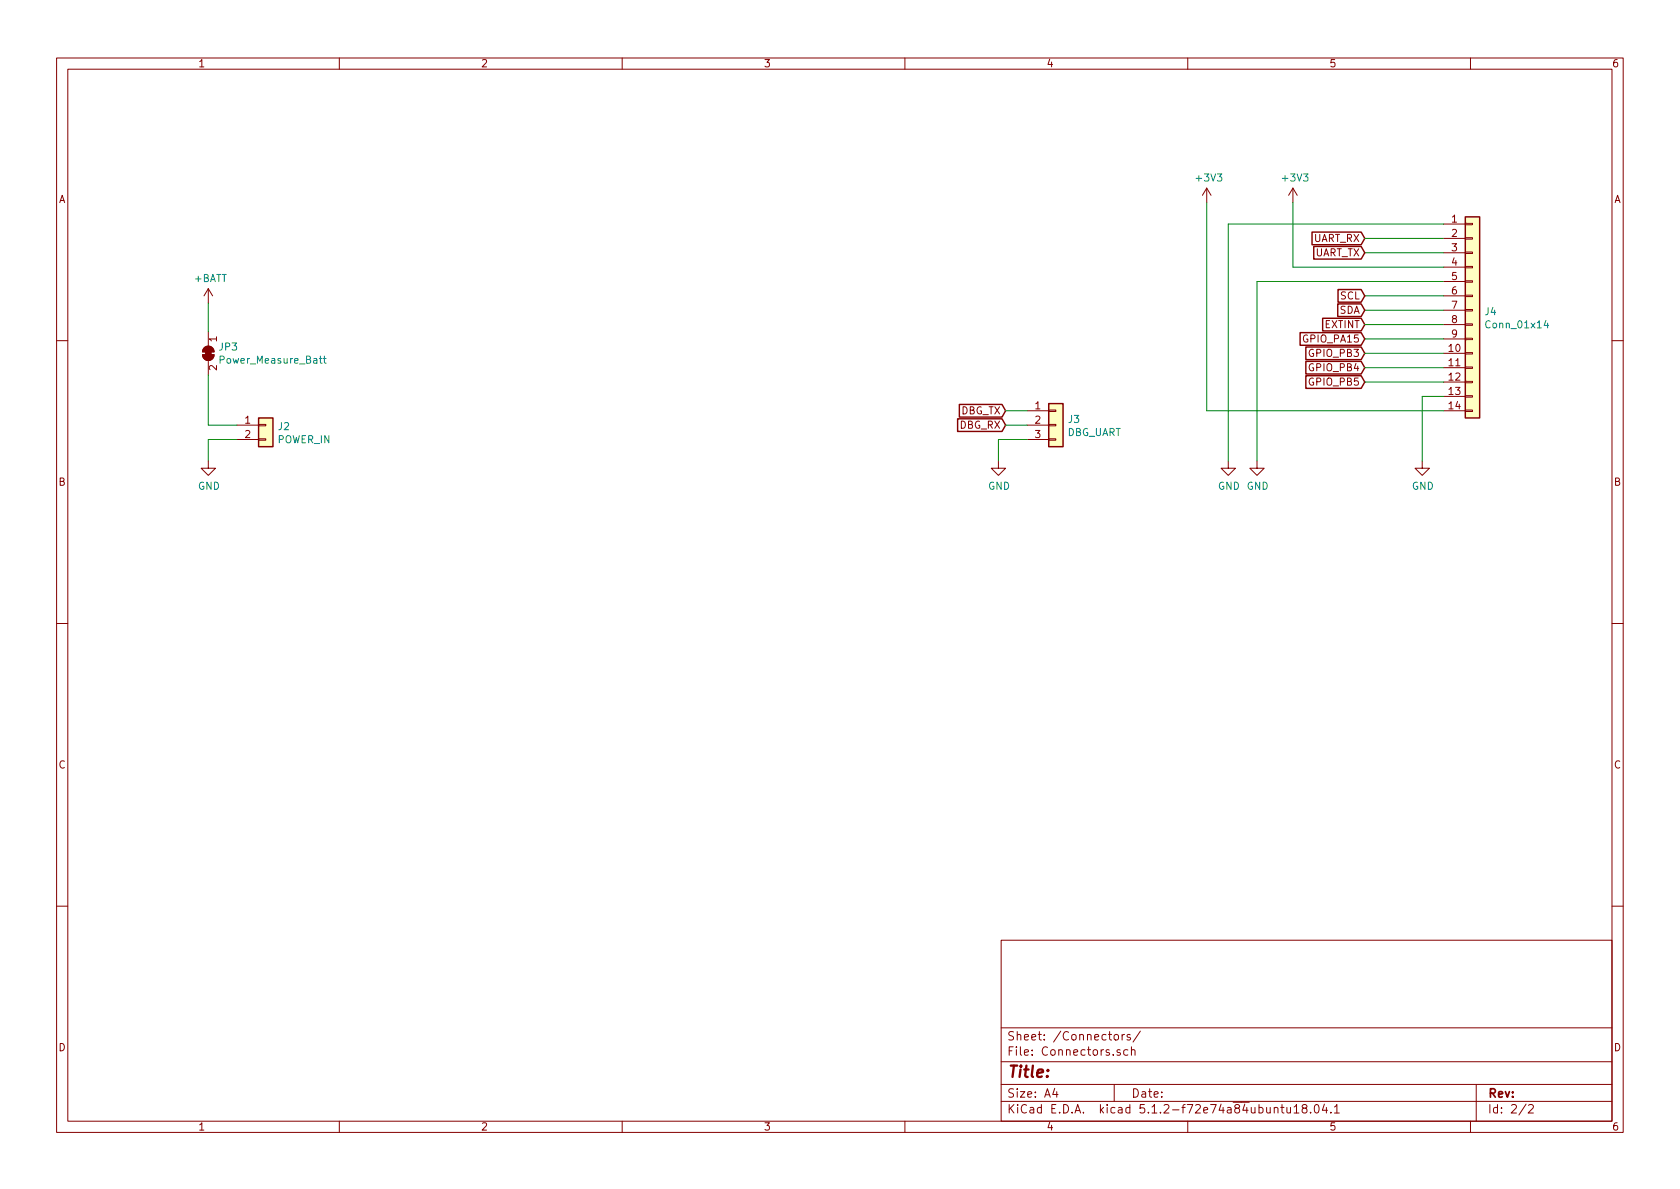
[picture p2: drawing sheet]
EESchema Schematic File Version 4
LIBS:loponode-cache
EELAYER 29 0
EELAYER END
$Descr A4 11693 8268
encoding utf-8
Sheet 2 2
Title ""
Date ""
Rev ""
Comp ""
Comment1 ""
Comment2 ""
Comment3 ""
Comment4 ""
$EndDescr
$Comp
L Connector_Generic:Conn_01x02 J2
U 1 1
P 1850 2950
F 0 "J2" H 1930 2942 50  0000 L CNN
F 1 "POWER_IN" H 1930 2851 50  0000 L CNN
F 2 "Connector_PinHeader_2.54mm:PinHeader_1x02_P2.54mm_Vertical" H 1850 2950 50  0001 C CNN
F 3 "~" H 1850 2950 50  0001 C CNN
	1    1850 2950
	1    0    0    -1  
$EndComp
Wire Wire Line
	1450 3200 1450 3050
Wire Wire Line
	1450 3050 1650 3050
Wire Wire Line
	1650 2950 1450 2950
$Comp
L power:+3V3 #PWR?
U 1 1
P 9000 1400
AR Path="/5D1836DA" Ref="#PWR?"  Part="1" 
AR Path="/5D16888B/5D1836DA" Ref="#PWR0131"  Part="1" 
F 0 "#PWR0131" H 9000 1250 50  0001 C CNN
F 1 "+3V3" H 9015 1573 50  0000 C CNN
F 2 "" H 9000 1400 50  0001 C CNN
F 3 "" H 9000 1400 50  0001 C CNN
	1    9000 1400
	1    0    0    -1  
$EndComp
$Comp
L power:GND #PWR?
U 1 1
P 8550 3200
AR Path="/5D1836E6" Ref="#PWR?"  Part="1" 
AR Path="/5D16888B/5D1836E6" Ref="#PWR0132"  Part="1" 
F 0 "#PWR0132" H 8550 2950 50  0001 C CNN
F 1 "GND" H 8555 3027 50  0000 C CNN
F 2 "" H 8550 3200 50  0001 C CNN
F 3 "" H 8550 3200 50  0001 C CNN
	1    8550 3200
	1    0    0    -1  
$EndComp
Wire Wire Line
	10050 1750 9500 1750
Wire Wire Line
	10050 2050 9500 2050
Wire Wire Line
	9500 2150 10050 2150
Text GLabel 9500 2150 0    50   Input ~ 0
SDA
Text GLabel 9500 2050 0    50   Input ~ 0
SCL
Text GLabel 9500 1750 0    50   Input ~ 0
UART_TX
Text GLabel 9500 1650 0    50   Input ~ 0
UART_RX
Text GLabel 9500 2250 0    50   Input ~ 0
EXTINT
Text GLabel 9500 2450 0    50   Input ~ 0
GPIO_PB3
Text GLabel 9500 2550 0    50   Input ~ 0
GPIO_PB4
Text GLabel 9500 2650 0    50   Input ~ 0
GPIO_PB5
Text GLabel 9500 2350 0    50   Input ~ 0
GPIO_PA15
$Comp
L power:GND #PWR?
U 1 1
P 8750 3200
AR Path="/5D1D4F2A" Ref="#PWR?"  Part="1" 
AR Path="/5D16888B/5D1D4F2A" Ref="#PWR0133"  Part="1" 
F 0 "#PWR0133" H 8750 2950 50  0001 C CNN
F 1 "GND" H 8755 3027 50  0000 C CNN
F 2 "" H 8750 3200 50  0001 C CNN
F 3 "" H 8750 3200 50  0001 C CNN
	1    8750 3200
	1    0    0    -1  
$EndComp
Wire Wire Line
	8750 3200 8750 1950
Wire Wire Line
	8750 1950 10050 1950
Wire Wire Line
	10050 2250 9500 2250
Wire Wire Line
	10050 2350 9500 2350
Wire Wire Line
	9500 2450 10050 2450
Wire Wire Line
	9500 2550 10050 2550
Wire Wire Line
	9500 2650 10050 2650
$Comp
L Connector_Generic:Conn_01x03 J3
U 1 1
P 7350 2950
F 0 "J3" H 7430 2992 50  0000 L CNN
F 1 "DBG_UART" H 7430 2901 50  0000 L CNN
F 2 "Connector_PinHeader_2.54mm:PinHeader_1x03_P2.54mm_Vertical" H 7350 2950 50  0001 C CNN
F 3 "~" H 7350 2950 50  0001 C CNN
	1    7350 2950
	1    0    0    -1  
$EndComp
Text GLabel 7000 2850 0    50   Input ~ 0
DBG_TX
Text GLabel 7000 2950 0    50   Input ~ 0
DBG_RX
$Comp
L power:GND #PWR0134
U 1 1
P 1450 3200
F 0 "#PWR0134" H 1450 2950 50  0001 C CNN
F 1 "GND" H 1455 3027 50  0000 C CNN
F 2 "" H 1450 3200 50  0001 C CNN
F 3 "" H 1450 3200 50  0001 C CNN
	1    1450 3200
	1    0    0    -1  
$EndComp
$Comp
L power:GND #PWR0135
U 1 1
P 6950 3200
F 0 "#PWR0135" H 6950 2950 50  0001 C CNN
F 1 "GND" H 6955 3027 50  0000 C CNN
F 2 "" H 6950 3200 50  0001 C CNN
F 3 "" H 6950 3200 50  0001 C CNN
	1    6950 3200
	1    0    0    -1  
$EndComp
Wire Wire Line
	6950 3200 6950 3050
Wire Wire Line
	6950 3050 7150 3050
Wire Wire Line
	7150 2950 7000 2950
Wire Wire Line
	7000 2850 7150 2850
$Comp
L power:+3V3 #PWR?
U 1 1
P 8400 1400
AR Path="/5D220AE3" Ref="#PWR?"  Part="1" 
AR Path="/5D16888B/5D220AE3" Ref="#PWR0136"  Part="1" 
F 0 "#PWR0136" H 8400 1250 50  0001 C CNN
F 1 "+3V3" H 8415 1573 50  0000 C CNN
F 2 "" H 8400 1400 50  0001 C CNN
F 3 "" H 8400 1400 50  0001 C CNN
	1    8400 1400
	1    0    0    -1  
$EndComp
Wire Wire Line
	8400 1400 8400 2850
$Comp
L power:GND #PWR?
U 1 1
P 9900 3200
AR Path="/5D221442" Ref="#PWR?"  Part="1" 
AR Path="/5D16888B/5D221442" Ref="#PWR0137"  Part="1" 
F 0 "#PWR0137" H 9900 2950 50  0001 C CNN
F 1 "GND" H 9905 3027 50  0000 C CNN
F 2 "" H 9900 3200 50  0001 C CNN
F 3 "" H 9900 3200 50  0001 C CNN
	1    9900 3200
	1    0    0    -1  
$EndComp
$Comp
L power:+BATT #PWR0139
U 1 1
P 1450 2100
F 0 "#PWR0139" H 1450 1950 50  0001 C CNN
F 1 "+BATT" H 1465 2273 50  0000 C CNN
F 2 "" H 1450 2100 50  0001 C CNN
F 3 "" H 1450 2100 50  0001 C CNN
	1    1450 2100
	1    0    0    -1  
$EndComp
$Comp
L Jumper:SolderJumper_2_Bridged JP3
U 1 1
P 1450 2450
F 0 "JP3" V 1404 2518 50  0000 L CNN
F 1 "Power_Measure_Batt" V 1495 2518 50  0000 L CNN
F 2 "Jumper:SolderJumper-2_P1.3mm_Bridged_Pad1.0x1.5mm" H 1450 2450 50  0001 C CNN
F 3 "~" H 1450 2450 50  0001 C CNN
	1    1450 2450
	0    1    1    0   
$EndComp
Wire Wire Line
	1450 2300 1450 2100
Wire Wire Line
	1450 2600 1450 2950
Wire Wire Line
	9500 1650 10050 1650
Wire Wire Line
	9000 1400 9000 1850
Wire Wire Line
	9000 1850 10050 1850
Wire Wire Line
	8550 1550 8550 3200
Wire Wire Line
	8550 1550 10050 1550
$Comp
L Connector_Generic:Conn_01x14 J4
U 1 1
P 10250 2150
F 0 "J4" H 10330 2142 50  0000 L CNN
F 1 "Conn_01x14" H 10330 2051 50  0000 L CNN
F 2 "Connector_PinHeader_2.54mm:PinHeader_1x14_P2.54mm_Vertical" H 10250 2150 50  0001 C CNN
F 3 "~" H 10250 2150 50  0001 C CNN
	1    10250 2150
	1    0    0    -1  
$EndComp
Wire Wire Line
	10050 2750 9900 2750
Wire Wire Line
	10050 2850 8400 2850
Wire Wire Line
	9900 2750 9900 3200
$EndSCHEMATC
